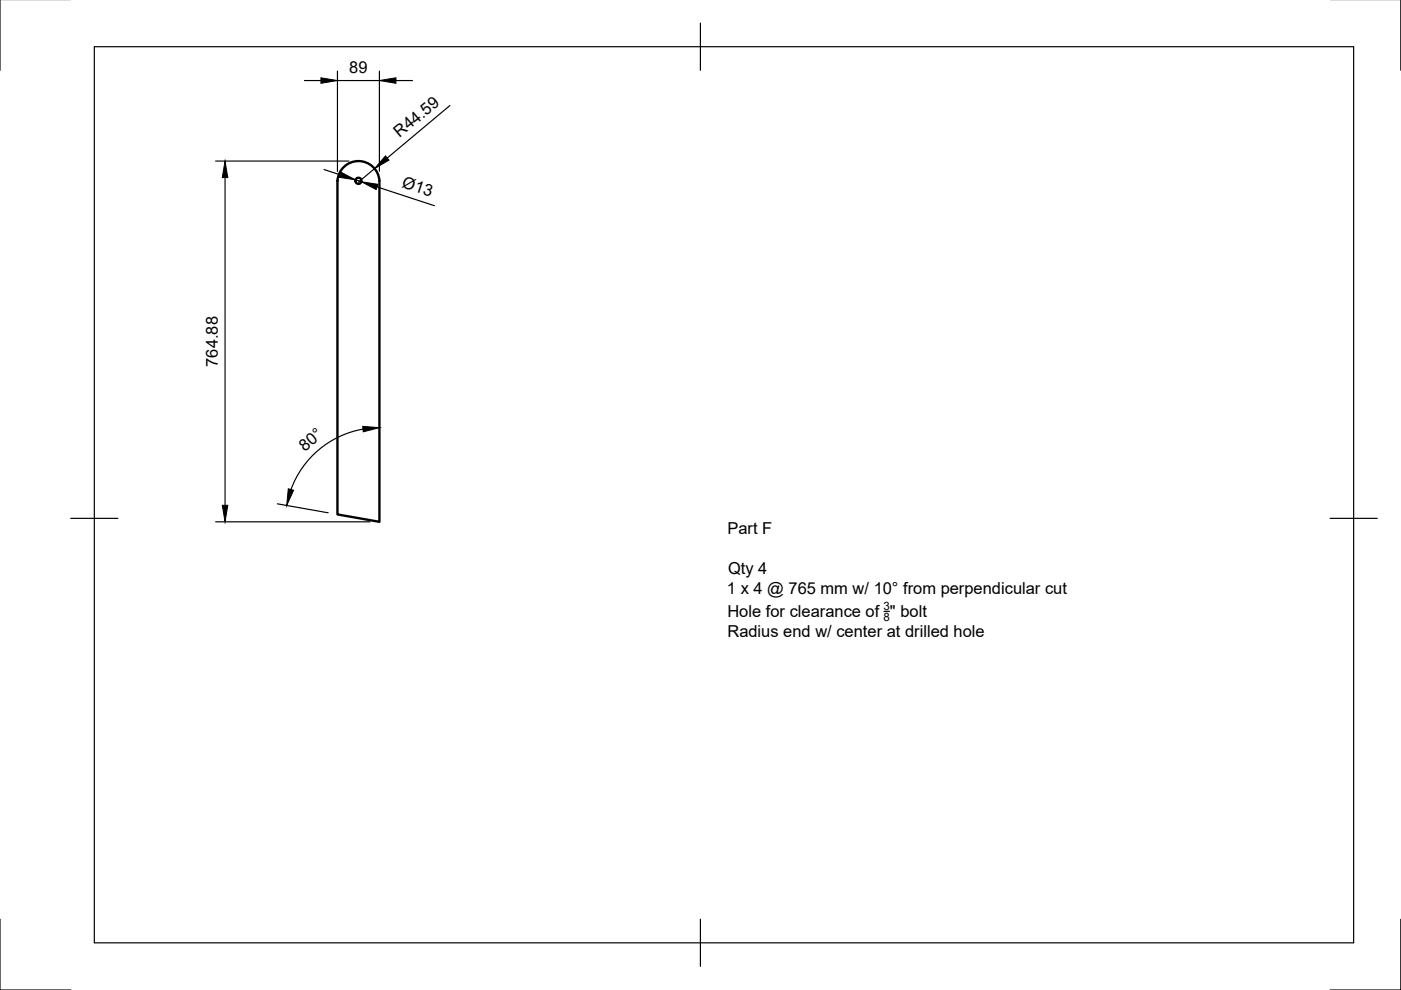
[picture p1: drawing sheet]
<svg xmlns="http://www.w3.org/2000/svg" width="297mm" height="210mm" viewBox="0 0 297 210" stroke-linecap="round" stroke-linejoin="round" font-family="sans-serif">
<!-- layer: Visible -->
<g fill="none" stroke="#000" stroke-width=".5">
<path d="M71.5 38.3h.1M72.7 35.6a4.5 4.5 0 0 1 4.7-1.2 4.5 4.5 0 0 1 3 3.9v72.3l-8.9-1.5v-70.8a4.5 4.5 0 0 1 1.2-2.7z"/>
<circle cx="76" cy="38.3" r=".65"/>
</g>
<!-- layer: Border -->
<path d="M0 -.1v15M297 -.1v15M20 9.9h267v190h-267zM148.5 4.9v10M15 109.9h10M282 109.9h10M0 194.9v15h15M148.5 194.9v10M297 194.9v15h-15" fill="none" stroke="#000" stroke-width=".25"/>
<!-- layer: Dimensions -->
<g fill="none" stroke="#000" stroke-width=".25">
<path d="M64.5 17.1h3.5M71.5 15.1v21.2M71.5 17.1h8.9M80.4 15.1v21.2M83.9 17.1h3.5M45.7 34.2h28.3M47.7 37.7v69.4M68.7 35.9l3.4 1.1M75.4 38.1l1.2 .4M79.4 35.7l-3.4 2.9M79.9 39.6l12.2 4M95.4 22.4l-13.3 11.1"/>
<path d="M77 91a20 20 0 0 0-15.3 12.8M45.7 110.6h32.7M58.8 106.8l10.8 1.9"/>
</g>
<path d="M68 16.5l3.5 .6-3.5 .6zM80.4 17.1l3.5-.6v1.2zM47.7 34.2l.6 3.5h-1.2zM72.2 36.5l3.2 1.6-3.5-.5zM76.6 38.5l3.5 .6-.3 1.1zM81.7 33.1l.8 .8-3.1 1.8zM76.9 90.4l3.5 .3-3.4 .9zM47.1 107.1h1.2l-.6 3.5zM61.1 103.6l1.2 .3-1.5 3.3z" fill="#000" stroke="#000" stroke-width=".21"/>
<!-- layer: Annotations -->
<path d="M187.4 129.6h1.2" fill="none" stroke="#000" stroke-width=".25"/>
<g font-size="3.5">
<text x="74.1" y="15.5">89</text>
<text x="84.7" y="29.3" transform="rotate(-40 84.7 29.3)">R44.59</text>
<text x="85.1" y="39.6" transform="rotate(18 85.1 39.6)">Ø13</text>
<text x="46.2" y="77.7" transform="rotate(-90 46.2 77.7)">764.88</text>
<text x="64.6" y="95.8" transform="rotate(-40 64.6 95.8)">80°</text>
<text x="154.2" y="113.3">Part F</text>
<text x="154.1" y="125.9">1 x 4 @ 765 mm w/ 10° from perpendicular cut</text>
<text x="154.4" y="121.6">Qty 4</text>
<text x="154.2" y="130.9">Hole for clearance of &quot; bolt</text>
<text x="154.2" y="135.1">Radius end w/ center at drilled hole</text>
</g>
<g font-size="2.4">
<text x="187.3" y="129.3">3</text>
<text x="187.3" y="131.7">8</text>
</g>
</svg>
